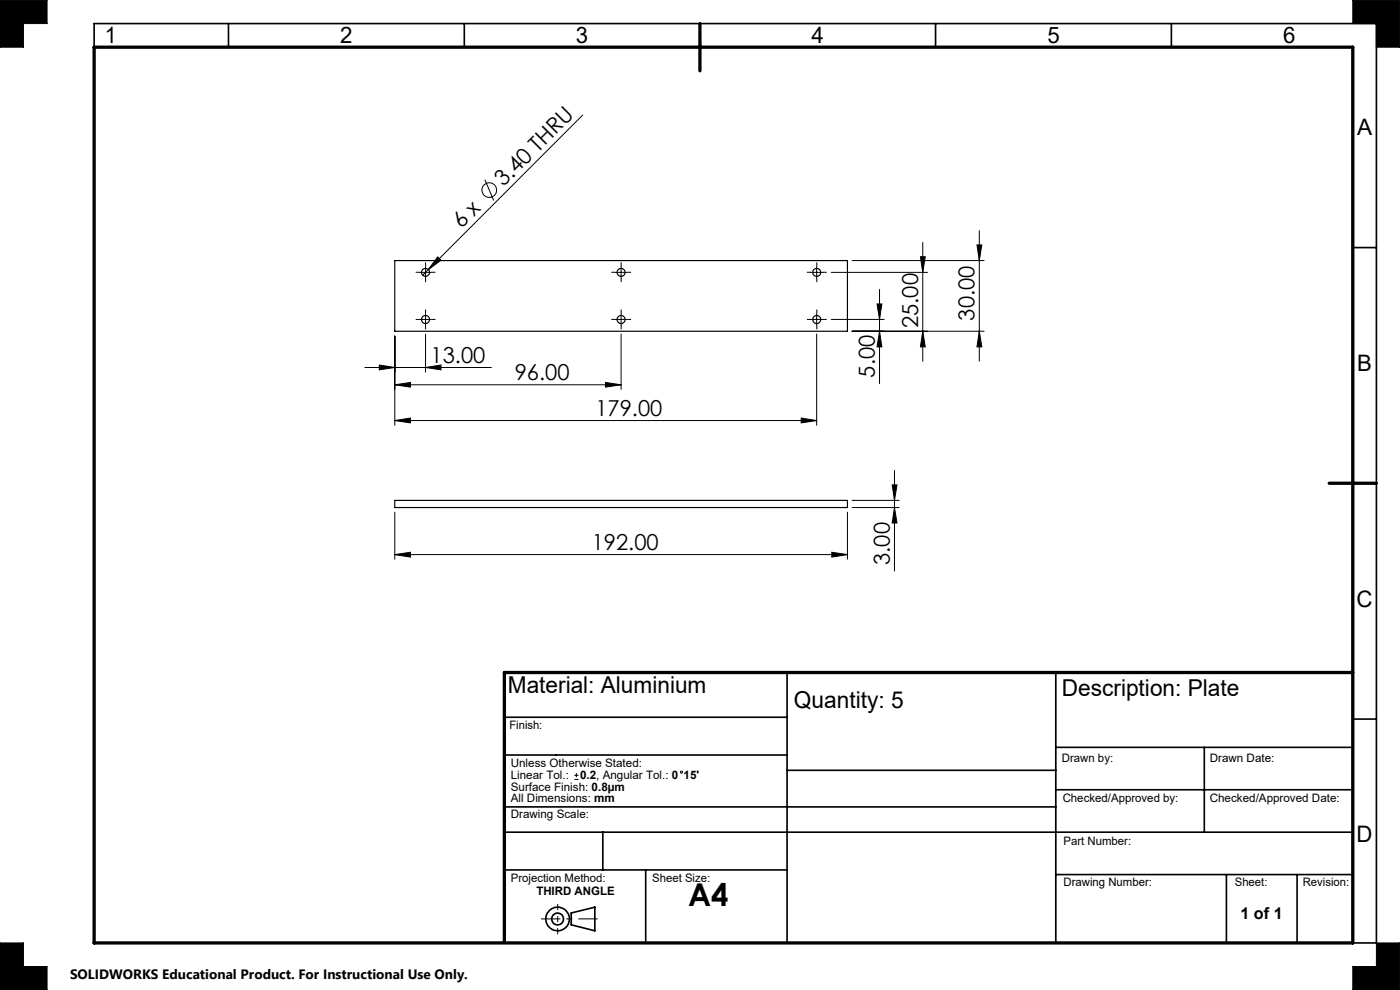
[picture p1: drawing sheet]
<svg xmlns="http://www.w3.org/2000/svg" width="297mm" height="210mm" viewBox="0 0 297 210" stroke-linecap="round" stroke-linejoin="round" font-family="sans-serif">
<g fill="none" stroke="#000" stroke-width=".25">
<path d="M83.7 55.3h96.1v15h-96.1zM83.7 106.1h96.1v1.6h-96.1z"/>
<circle cx="90.3" cy="57.8" r=".86"/>
<circle cx="131.8" cy="57.8" r=".85"/>
<circle cx="173.3" cy="57.8" r=".85"/>
<circle cx="90.3" cy="67.8" r=".86"/>
<circle cx="131.8" cy="67.8" r=".85"/>
<circle cx="173.3" cy="67.8" r=".85"/>
</g>
<g fill="none" stroke="#000" stroke-width=".35">
<path d="M20 10v-5h272v195h-5M48.5 5v5M98.5 5v5M198.5 5v5M248.5 5v5M287 52.5h5M107 152.1h60M167 142.7v57M224 142.7v57M224 158.5h63M255.5 158.5v18M287 152.5h5"/>
<path d="M107 171.2h117M107 176.5h180M107 160.2h60M127.9 176.5v8M167 163.4h57M224 167.5h63M107 184.5h60M121.2 193.7l5-1.3v5l-5-1.2zM137 184.5v15.2M224 185.5h63M260.2 185.5v14.5M275.2 185.5v14.5"/>
<circle cx="118.3" cy="194.9" r="1.25"/>
<circle cx="118.3" cy="194.9" r="2.5"/>
</g>
<path d="M114.8 194.9h12" fill="none" stroke="#000" stroke-width=".21" stroke-dasharray="15.2 1.3 1.3 1.3" stroke-dashoffset="11.1" stroke-linecap="butt"/>
<path d="M118.3 191.7v6.5" fill="none" stroke="#000" stroke-width=".21" stroke-dasharray="15.2 1.3 1.3 1.3" stroke-dashoffset="13.9" stroke-linecap="butt"/>
<g fill="none" stroke="#000" stroke-width=".21">
<path d="M0 0h10v5h-5v5h-5zM287 0h10v10h-5v-5h-5zM102.9 38.1l1.8 4.4M123.6 24.4l-33.9 34M89 57.8h2.5M90.3 56.5v2.5M92.9 54.5l.7 .7-2.7 2zM130.5 57.8h2.5M131.8 56.5v2.5M172 57.8h2.5M173.2 56.5v2.5M176.4 57.8h20.4"/>
<path d="M180.8 55.3h28M195.3 54.5h1l-.5 3.3zM195.8 51.4v25.2M207.3 52h1l-.5 3.3zM207.8 48.9v27.7M77.4 78h26.8M80.5 77.4l3.2 .6-3.2 .4zM83.7 71.3v18.9M89 67.8h2.5M90.3 78l3.3-.6v1zM90.3 70.9v8M90.3 66.5v2.5"/>
<path d="M130.5 67.8h2.5M131.8 70.9v11.7M131.8 66.5v2.5M172 67.8h2.5M173.2 70.9v19.3M173.2 66.5v2.5M176.4 67.8h11.2M180.8 70.3h28M186.1 64.5h1l-.5 3.3zM186.6 70.3l.5 3.3h-1zM186.6 61.4v20M195.8 70.3l.5 3.3h-1z"/>
<path d="M207.8 70.3l.5 3.3h-1zM83.7 81.6l3.4-.5v1zM83.7 89.2l3.4-.5v1zM83.7 81.6h48.1M83.7 89.2h89.5M128.4 81.1l3.4 .5-3.4 .5zM170 88.7l3.2 .5-3.2 .5zM189.8 99.8v21.3M83.7 117.6l3.4-.5v1.1zM83.7 108.6v10M83.7 117.6h96.1M176.5 117.1l3.3 .5-3.3 .6z"/>
<path d="M179.8 108.6v10M180.8 107.7h9.9M180.8 106.1h9.9M189.3 102.9h1l-.5 3.2zM189.8 107.7l.5 3.2h-1zM121.8 165.3h.9M121.8 164.5h.9M122.3 164v.9M0 200h5v5h5v5h-10zM287 205h5v-5h5v10h-10z"/>
<circle cx="103.8" cy="40.3" r="1.57"/>
<circle cx="144.6" cy="163.8" r=".22"/>
</g>
<path d="M20 10h267v190h-267zM148.5 5v10M282 102.5h10M287 142.7h-180v57" fill="none" stroke="#000" stroke-width=".7"/>
<path d="M0 0v10h5v-5h5v-5zM0 200v10h10v-5h-5v-5zM292 200v5h-5v5h10v-10zM287 0v5h5v5h5v-10z" fill-rule="evenodd" fill="#000"/>
<g fill="none" stroke="#000" stroke-width=".21" stroke-dasharray="15.2 1.3 1.3 1.3" stroke-linecap="butt">
<path d="M89 57.8h-.8M90.3 56.5v-.8M90.3 59v.9M91.5 57.8h.9M130.5 57.8h-.8M131.8 56.5v-.8M131.8 59v.9M133 57.8h.9M172 57.8h-.8M173.3 56.5v-.8M173.3 59v.9M174.5 57.8h.9"/>
<path d="M89 67.8h-.8M90.3 66.5v-.8M90.3 69v.9M91.5 67.8h.9M130.5 67.8h-.8M131.8 66.5v-.8M131.8 69v.9M133 67.8h.9M172 67.8h-.8M173.3 66.5v-.8M173.3 69v.9M174.5 67.8h.9"/>
</g>
<g fill="#000">
<path d="M92.9 54.5l.7 .7-2.7 2z"/>
<path d="M83.7 117.6l3.4-.5v1.1zM176.5 117.1l3.3 .5-3.3 .6zM80.5 77.4l3.2 .6-3.2 .4zM90.3 78l3.3-.6v1zM83.7 81.6l3.4-.5v1zM128.4 81.1l3.4 .5-3.4 .5zM83.7 89.2l3.4-.5v1zM170 88.7l3.2 .5-3.2 .5z"/>
<path d="M189.8 107.7l.5 3.2h-1zM189.3 102.9h1l-.5 3.2zM186.6 70.3l.5 3.3h-1zM186.1 64.5h1l-.5 3.3zM195.8 70.3l.5 3.3h-1zM195.3 54.5h1l-.5 3.3zM207.8 70.3l.5 3.3h-1zM207.3 52h1l-.5 3.3z"/>
</g>
<text font-size="6.7" x="146" y="192.1">A4</text>
<g font-size="4.9">
<text x="107.7" y="147">Material: Aluminium</text>
<text x="225.3" y="147.6">Description: Plate</text>
<text x="168.4" y="150.1">Quantity: 5</text>
</g>
<g font-size="4.8">
<text x="22.3" y="9.2">1</text>
<text x="72.2" y="9.2">2</text>
<text x="122.2" y="9.2">3</text>
<text x="172.2" y="9.2">4</text>
<text x="222.2" y="9.2">5</text>
<text x="272.2" y="9.2">6</text>
<text x="287.9" y="28.7">A</text>
<text x="287.9" y="78.7">B</text>
<text x="287.8" y="128.7">C</text>
<text x="287.8" y="178.7">D</text>
</g>
<g font-size="4.7">
<text x="106.8" y="39.7" transform="rotate(-45 106.8 39.7)">3.40 THRU</text>
<text x="97.9" y="48.7" transform="rotate(-45 97.9 48.7)">6 x</text>
<text x="194.8" y="69.6" transform="rotate(-90 194.8 69.6)">25.00</text>
<text x="206.8" y="68" transform="rotate(-90 206.8 68)">30.00</text>
<text x="91.3" y="76.9">13.00</text>
<text x="109.2" y="80.6">96.00</text>
<text x="185.6" y="80.1" transform="rotate(-90 185.6 80.1)">5.00</text>
<text x="126.3" y="88.2">179.00</text>
<text x="125.5" y="116.6">192.00</text>
<text x="188.8" y="119.8" transform="rotate(-90 188.8 119.8)">3.00</text>
</g>
<text font-size="3.4" x="263.2" y="194.9">1 of 1</text>
<text font-size="2.9" x="14.9" y="207.6">SOLIDWORKS Educational Product. For Instructional Use Only.</text>
<g font-size="2.5">
<text x="108.1" y="154.7">Finish:</text>
<text x="225.3" y="161.5">Drawn by:</text>
<text x="256.6" y="161.5">Drawn Date:</text>
<text x="108.4" y="162.8">Unless Otherwise Stated:</text>
<text x="108.4" y="165.3">Linear Tol.:</text>
<text x="108.4" y="167.7">Surface Finish: 0.8µm</text>
<text x="123.1" y="165.3">0.2, Angular Tol.: 0</text>
<text x="145" y="165.3">15'</text>
<text x="108.4" y="170.2">All Dimensions: mm</text>
<text x="108.4" y="173.6">Drawing Scale:</text>
<text x="225.4" y="170.2">Checked/Approved by:</text>
<text x="256.6" y="170.2">Checked/Approved Date:</text>
<text x="225.6" y="179.2">Part Number:</text>
<text x="108.4" y="187.1">Projection Method:</text>
<text x="113.8" y="189.9">THIRD ANGLE</text>
<text x="138.3" y="187">Sheet Size:</text>
<text x="225.6" y="187.9">Drawing Number:</text>
<text x="261.9" y="187.9">Sheet:</text>
<text x="276.4" y="187.9">Revision:</text>
</g>
</svg>
